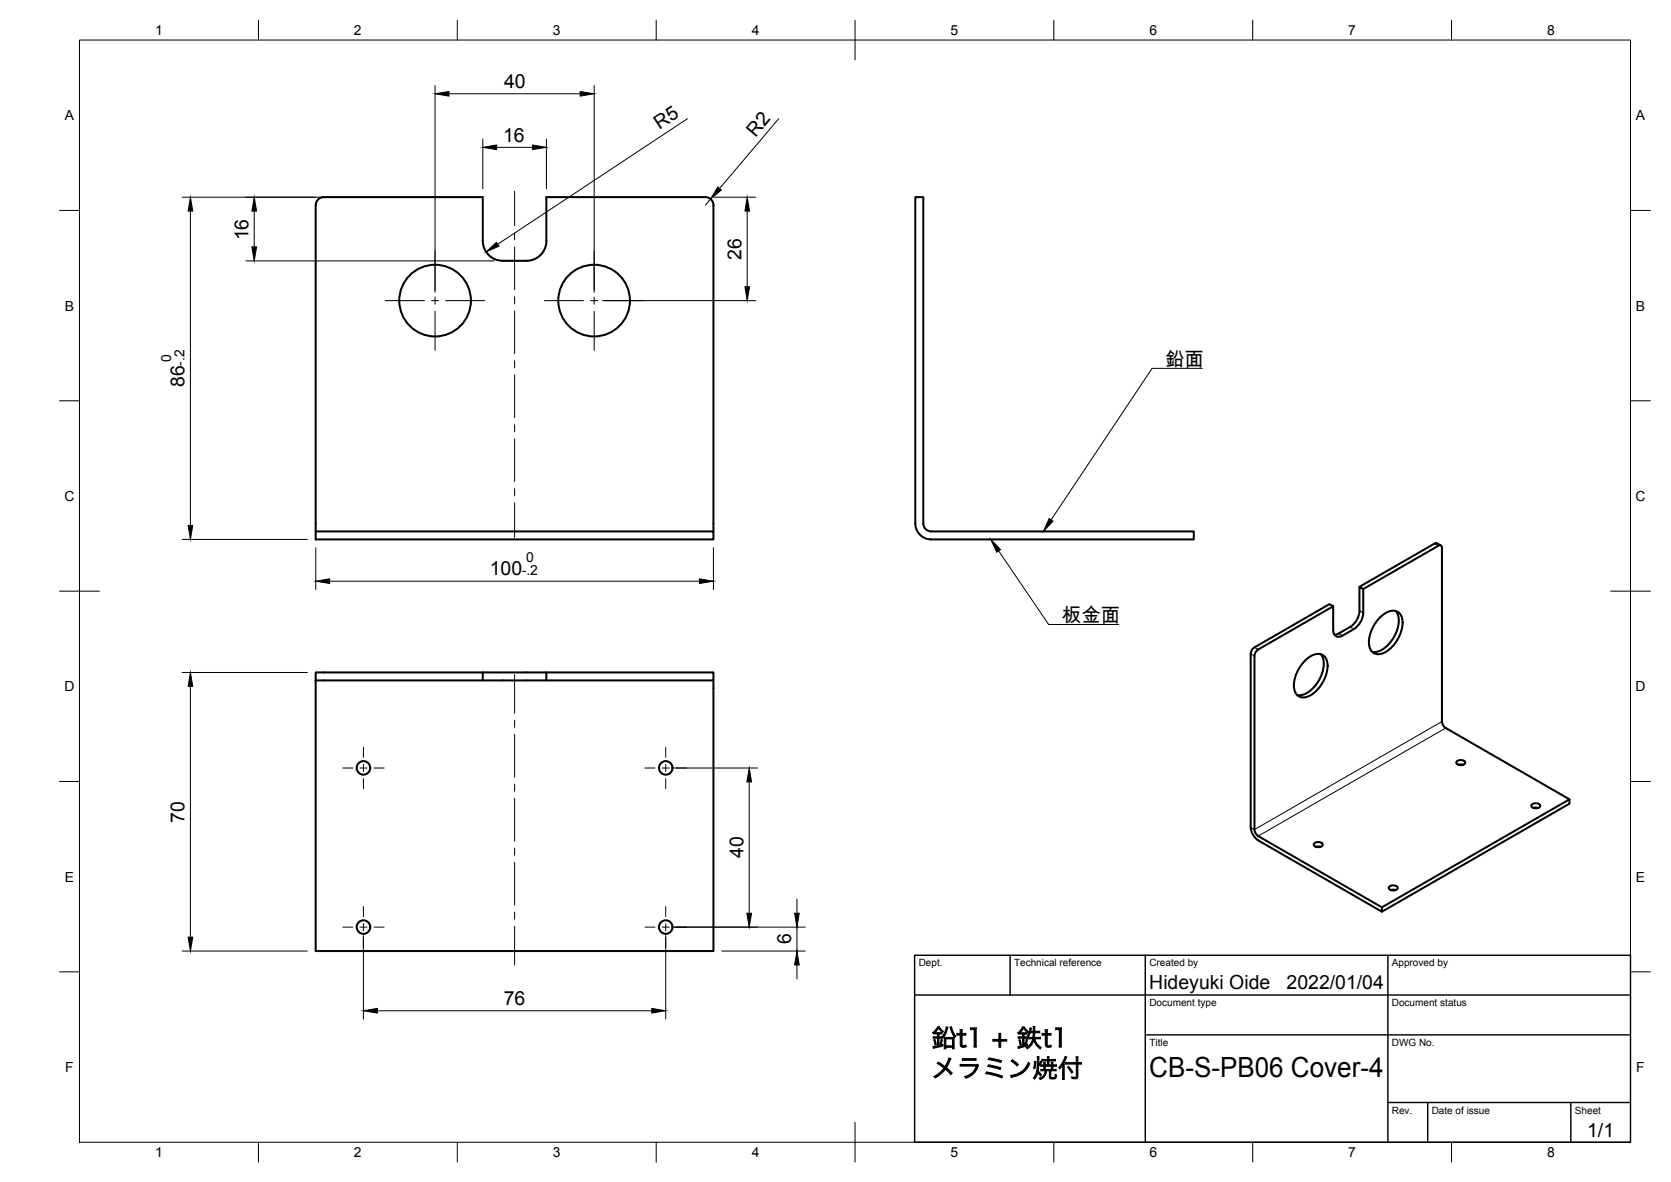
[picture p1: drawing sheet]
<svg xmlns="http://www.w3.org/2000/svg" width="420mm" height="297mm" viewBox="0 0 420 297" stroke-linecap="round" stroke-linejoin="round" font-family="sans-serif">
<g fill="none" stroke="#000" stroke-width=".51">
<path d="M230.1 49.5h2.1v82.1a2 2 0 0 0 1.9 1.9h66.1v2.1h-66a4 4 0 0 1-4.1-4zM137.4 60.5v-11h40a2 2 0 0 1 2 2v82M137.4 60.5a5 5 0 0 1-5 5h-6a5 5 0 0 1-5-5v-11h-40a2 2 0 0 0-2 2v84.1h100v-2.1h-100M362.3 137.1l-.9-.6-.7 .1-18.9 10.9M362.6 137.7v43.6M362.6 137.7l-.3-.6h-.7l-18.8 10.9M335.2 152.4v5.9a1.45 1.45 0 0 0 .7 1.6 1.45 1.45 0 0 0 1.7-.2M336.7 159.2l-1.2 .3M339.5 157.6l-2.9 1.6M341.8 153.5v-6l1 .5v6a5.2 5.2 0 0 1-2.4 4.1l-2.8 1.6M341.8 153.5a5.2 5.2 0 0 1-2.3 4.1M347.1 155.1a3.8 3.8 0 0 1 4.6-1.2 4.5 4.5 0 0 1 .5 5.1 8.2 8.2 0 0 1-5.2 5.4 2.47 2.47 0 0 1-2.8-3 9.5 9.5 0 0 1 2.9-6.3z"/>
<path d="M350.9 153.5a5.4 5.4 0 0 1 0 5.8 7.3 7.3 0 0 1-5.3 4.6l-.6-.1M79.4 169h42v2h-42zM79.4 171v68h100v-68M121.4 169h16v2h-16M137.4 169h42v2h-42M316.4 163.2l18.8-10.8-.9-.6-18.9 10.9-.7 .9-.2 .7v43.6M316.4 163.2l-.8 .9-.2 .8v43.6M328.2 165.9a3.8 3.8 0 0 1 4.6-1.1 4.5 4.5 0 0 1 .5 5.1 8.2 8.2 0 0 1-5.2 5.3 2.47 2.47 0 0 1-2.8-3 9.5 9.5 0 0 1 2.9-6.3zM332.1 164.4a5.4 5.4 0 0 1 0 5.7 7.3 7.3 0 0 1-5.4 4.6h-.6M362.6 181.3l.2 .8 .7 .9M363.5 183l31.1 17.9-47.1 27.1M366.2 191.4a1.42 1.42 0 0 1 2.2 .2 1.32 1.32 0 0 1-2.2 0z"/>
<path d="M366.7 192.2h1.2M314.5 207.9l.2 1.1 .5 1 1.2 1.2 31.1 17.9v-1.1l-31.1-17.9-.8-.9-.2-.8M330.4 212a1.42 1.42 0 0 1 2.2 .3 1.32 1.32 0 0 1-2.3 0zM330.8 212.8h1.3M385.1 202.3a1.42 1.42 0 0 1 2.2 .2 1.32 1.32 0 0 1-2.3 0zM385.5 203h1.3M394.6 200.9v1.1l-47.1 27.1M349.3 222.9a1.42 1.42 0 0 1 2.2 .2 1.32 1.32 0 0 1-2.3 0zM349.7 223.7h1.2"/>
<circle cx="109.4" cy="75.5" r="9"/>
<circle cx="149.4" cy="75.5" r="9"/>
<circle cx="91.4" cy="193" r="1.7"/>
<circle cx="167.4" cy="193" r="1.7"/>
<circle cx="91.4" cy="233" r="1.7"/>
<circle cx="167.4" cy="233" r="1.7"/>
</g>
<path d="M360.7 136.6l.9 .6M336.6 159.2l1 .5M339.5 157.6l.9 .5M341.8 153.5l1 .5M314.5 164.3l.9 .6M315.4 162.7l1 .5M362.6 181.3l-47.2 27.2-.9-.6M363.5 183l-47.1 27.1" fill="none" stroke="#000" stroke-width=".25"/>
<!-- layer: Border -->
<g fill="none" stroke="#000" stroke-width=".25">
<path d="M20 10.1h390v276.9h-390zM65 5.1v5M115 5.1v5M165 5.1v5M215 5.1v10M265 5.1v5M315 5.1v5M365 5.1v5M15 52.9h5M410 52.9h5M15 100.7h5M410 100.7h5"/>
<path d="M15 148.6h10M405 148.6h10M15 196.4h5M410 196.4h5M15 244.2h5M410 244.2h5M65 287v5M115 287v5M165 287v5M215 282.1v9.9M265 287v5M315 287v5"/>
<path d="M365 287v5"/>
</g>
<!-- layer: TitleBlock -->
<path d="M230 250h180M230 240.1h180v46.9h-180zM254 240.1v9.9M288 240.1v46.9M349 240.1v46.9M288 260.1h122M349 277.1h61M359 277.1v9.9M395 277.1v9.9" fill="none" stroke="#000" stroke-width=".36"/>
<!-- layer: Center Lines -->
<g fill="none" stroke="#000" stroke-width=".25">
<path d="M129.4 48.1v8.6M129.4 58.5v1.8M96.9 75.6h9.8M108.5 75.6h1.8M109.4 63.1v9.8M109.4 74.7v1.7M109.4 78.2v9.9M112.1 75.6h9.8M129.4 62.1v10.7M129.4 74.6v1.8M129.4 78.2v10.7M136.9 75.6h9.8"/>
<path d="M148.5 75.6h1.8M149.4 63.1v9.8M149.4 74.7v1.7M149.4 78.2v9.9M152.1 75.6h9.8M129.4 90.7v1.7M129.4 94.2v10.8M129.4 106.7v1.8M129.4 110.3v10.7M129.4 122.8v1.8M129.4 126.4v8.7M129.4 169.5v9.7"/>
<path d="M86.2 193h2.5M90.5 193h1.8M91.4 187.8v2.5M91.4 192.1v1.8M91.4 195.7v2.5M94.1 193h2.5M129.4 181v1.8M129.4 184.6v10.7M129.4 197.1v1.7M162.2 193h2.5M166.5 193h1.8M167.4 187.8v2.5"/>
<path d="M167.4 192.1v1.8M167.4 195.7v2.5M170.1 193h2.5M129.4 200.6v10.8M129.4 213.1v1.8M129.4 216.7v10.7M86.2 233h2.5M90.5 233h1.8M91.4 227.8v2.5M91.4 232.1v1.8M91.4 235.7v2.5M94.1 233h2.5"/>
<path d="M129.4 229.2v1.8M129.4 232.8v9.7M162.2 233h2.5M166.5 233h1.8M167.4 227.8v2.5M167.4 232.1v1.8M167.4 235.7v2.5M170.1 233h2.5"/>
</g>
<!-- layer: Dimensions -->
<g fill="none" stroke="#000" stroke-width=".25">
<path d="M109.4 21.5v52M112.9 23.6h33M121.4 34.9v12.6M124.9 37h9M137.4 34.9v12.6M149.4 21.5v52M172.8 29.8l-47.7 31.6M195.8 29.9l-14.9 17.5M45.8 49.6h73.5M47.9 53.1v78.9M63.9 53.1v8.9M178.7 50l-1.3 1.5"/>
<path d="M179.5 49.6h10.5M187.9 53.1v19M61.8 65.6h62.5M151.5 75.6h38.5M45.8 135.6h31.5M79.4 137.7v10.5M179.4 137.7v10.5M82.9 146.1h93M45.8 169h31.5M47.9 172.5v63M169.5 193h21M188.4 196.5v33"/>
<path d="M45.8 239h31.5M91.4 235.1v21M167.4 235.1v21M169.5 233h33M181.5 239h21M200.4 226v3.5M200.4 233v6M94.9 254h69M200.4 242.5v3.5"/>
</g>
<g fill="#000" stroke="#000" stroke-width=".25">
<path d="M109.4 23.6l3.5-.6v1.2zM121.4 37l3.5-.6v1.2zM133.9 36.4l3.5 .6-3.5 .6zM145.9 23l3.5 .6-3.5 .6zM47.9 49.6l.6 3.5h-1.2zM63.9 49.6l.6 3.5h-1.2zM180.5 47l.9 .7-2.7 2.3zM187.9 49.6l.6 3.5h-1.2zM63.3 62h1.2l-.6 3.6zM122.2 63.3l2.6-2.4 .7 1zM187.3 72.1h1.2l-.6 3.5zM47.3 132h1.2l-.6 3.6z"/>
<path d="M79.4 146.1l3.5-.6v1.1zM175.9 145.5l3.5 .6-3.5 .5zM47.9 169l.6 3.5h-1.2zM188.4 193l.6 3.5h-1.2zM47.3 235.5h1.2l-.6 3.5zM187.8 229.5h1.2l-.6 3.5zM199.8 229.5h1.2l-.6 3.5zM91.4 254l3.5-.6v1.2zM163.9 253.4l3.5 .6-3.5 .6zM200.4 239l.6 3.5h-1.2z"/>
</g>
<!-- layer: Annotations -->
<path d="M249.1 135.6l2.5 2.5-1 .7zM263.8 130.3l1 .7-2.4 2.5z" fill="#000" stroke="#000" stroke-width=".25"/>
<path d="M302.3 92.6h-12.6l-25.4 38M251.1 138.4l12.6 18.5h17.6" fill="none" stroke="#000" stroke-width=".25"/>
<text font-size="7" x="289" y="270.6">CB-S-PB06 Cover-4</text>
<g font-size="6.3">
<text x="234.2" y="263.2">鉛t1 + 鉄t1</text>
<text x="234.2" y="270.8">メラミン焼付</text>
</g>
<g font-size="4.9">
<text x="126.7" y="22.1">40</text>
<text x="126.5" y="35.6">16</text>
<text x="165.8" y="32.7" transform="rotate(-34 165.8 32.7)">R5</text>
<text x="189.9" y="34.6" transform="rotate(-50 189.9 34.6)">R2</text>
<text x="62.5" y="60.4" transform="rotate(-90 62.5 60.4)">16</text>
<text x="186.4" y="65.2" transform="rotate(-90 186.4 65.2)">26</text>
<text x="292.9" y="91.9">鉛面</text>
<text x="46.4" y="97.3" transform="rotate(-90 46.4 97.3)">86</text>
<text x="123.1" y="144.6">100</text>
<text x="267" y="156.2">板金面</text>
<text x="46.4" y="206.7" transform="rotate(-90 46.4 206.7)">70</text>
<text x="186.9" y="215.6" transform="rotate(-90 186.9 215.6)">40</text>
<text x="198.9" y="237.3" transform="rotate(-90 198.9 237.3)">6</text>
<text x="289" y="248.5">Hideyuki Oide</text>
<text x="323.5" y="248.5">2022/01/04</text>
<text x="126.7" y="252.5">76</text>
<text x="399.1" y="285.7">1/1</text>
</g>
<g font-size="3.5">
<text x="39" y="8.8">1</text>
<text x="89" y="8.8">2</text>
<text x="139" y="8.8">3</text>
<text x="189" y="8.8">4</text>
<text x="239" y="8.8">5</text>
<text x="289" y="8.8">6</text>
<text x="339" y="8.8">7</text>
<text x="389" y="8.8">8</text>
<text x="16.3" y="30.2">A</text>
<text x="411.3" y="30.2">A</text>
<text x="16.3" y="78">B</text>
<text x="411.3" y="78">B</text>
<text x="43.1" y="90.9" transform="rotate(-90 43.1 90.9)">0</text>
<text x="46.4" y="91.9" transform="rotate(-90 46.4 91.9)">-.2</text>
<text x="16.2" y="125.9">C</text>
<text x="411.2" y="125.9">C</text>
<text x="132.3" y="141.3">0</text>
<text x="131.2" y="144.6">-.2</text>
<text x="16.2" y="173.7">D</text>
<text x="411.2" y="173.7">D</text>
<text x="16.3" y="221.6">E</text>
<text x="411.3" y="221.6">E</text>
<text x="16.4" y="269.4">F</text>
<text x="411.4" y="269.4">F</text>
<text x="39" y="290.8">1</text>
<text x="89" y="290.8">2</text>
<text x="139" y="290.8">3</text>
<text x="189" y="290.8">4</text>
<text x="239" y="290.8">5</text>
<text x="289" y="290.8">6</text>
<text x="339" y="290.8">7</text>
<text x="389" y="290.8">8</text>
</g>
<g font-size="2.5">
<text x="231" y="242.9">Dept.</text>
<text x="255" y="242.9">Technical reference</text>
<text x="289" y="242.9">Created by</text>
<text x="350" y="242.9">Approved by</text>
<text x="289" y="252.8">Document type</text>
<text x="350" y="252.8">Document status</text>
<text x="289" y="262.9">Title</text>
<text x="350" y="262.9">DWG No.</text>
<text x="350" y="279.9">Rev.</text>
<text x="360" y="279.9">Date of issue</text>
<text x="396" y="279.9">Sheet</text>
</g>
</svg>
